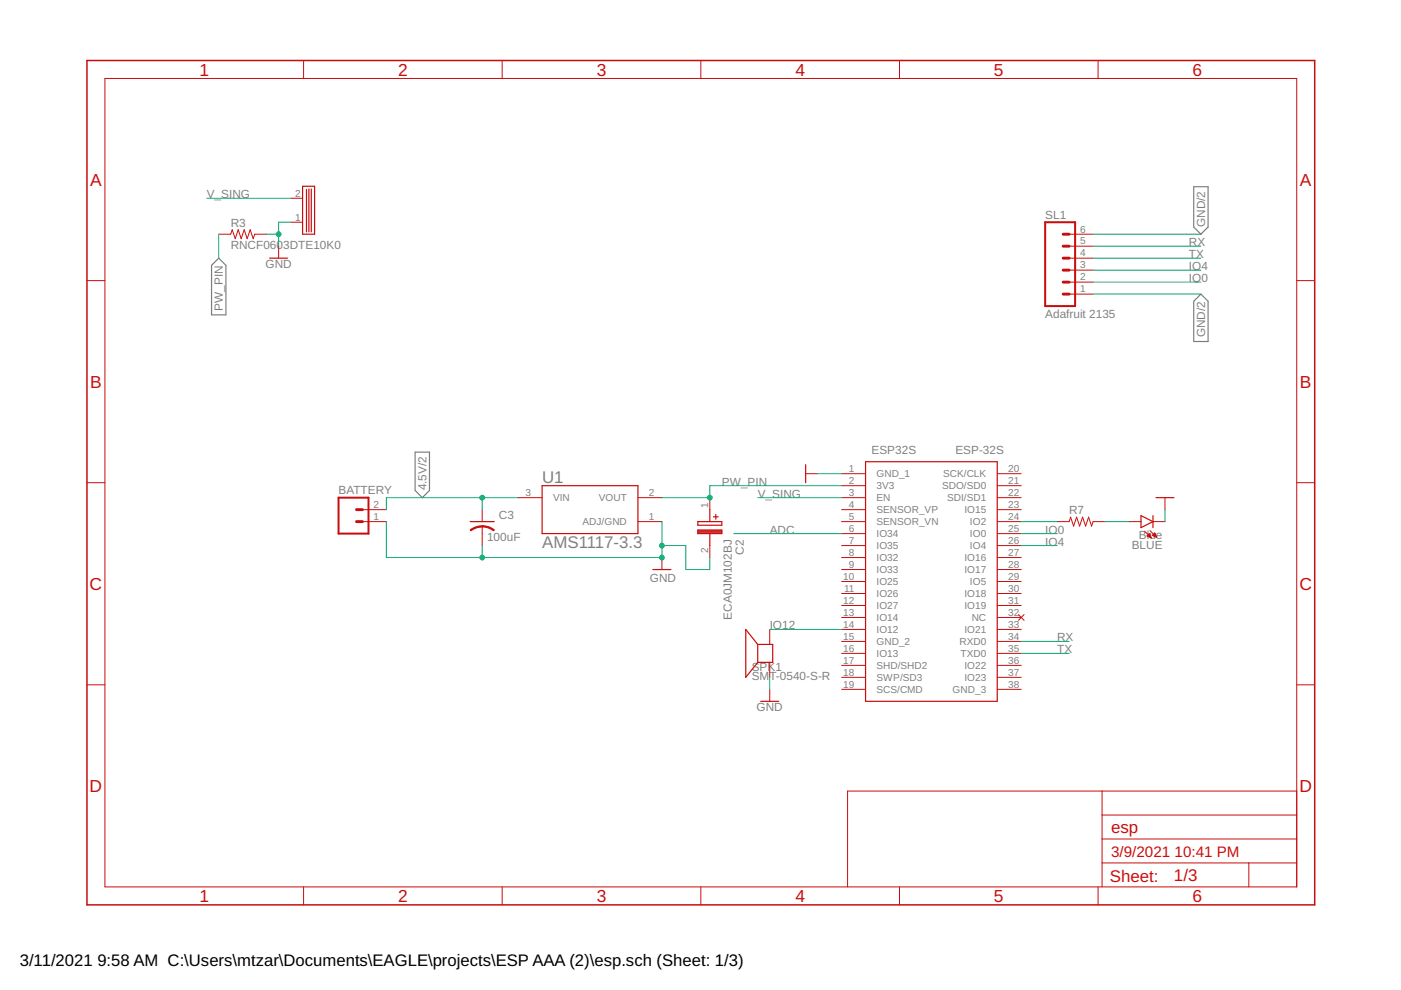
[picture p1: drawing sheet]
<svg xmlns="http://www.w3.org/2000/svg" width="297mm" height="210mm" viewBox="0 0 297 210" stroke-linecap="round" stroke-linejoin="round" font-family="sans-serif">
<path d="M253.1 39.6h3v8.5l-1.5 1.6-1.5-1.6zM46.4 54.7l1.5 1.6v10.5h-3v-10.5zM254.6 62.4l1.5 1.5v8.5h-3v-8.5zM88 95.9h3.1v8.1l-1.6 1.5-1.5-1.5z" fill="none" stroke="#808080" stroke-width=".25"/>
<g fill="none" stroke="#c90d0c" stroke-width=".25">
<path d="M64.2 39.5h2.5v10.2h-2.5zM57.2 54.7h3.8M65 40.2v9M65.5 40.1v9.1M66 40.1v9.1M170.8 98.5v3.8M183.5 97.9h27.9v50.8h-27.9zM99.7 110.6h5.1M114.9 103h20.4v10.1h-20.4zM148 112.4h5v.7h-5zM148 110.6h5v.8h-5zM148 113h5"/>
<path d="M148 112.8h5M148 112.5h5M150.5 108.1v2.5M150.5 113.1v2.6M151.3 109.6h1M151.8 109.1v1M241.9 109.3l2.6 1.3-2.6 1.3zM244.5 109.3v2.6M245.1 105.5h3.8M138.4 120.8h3.8M160.7 136.6h3.1v3.8h-3.1M160.7 136.6v3.8"/>
<path d="M160.7 136.6l-2.6-3.1v10.1l2.6-3.2M161.3 148.7h3.8"/>
</g>
<g fill="none" stroke="#c90d0c" stroke-width=".21">
<path d="M22.2 16.6h252.7v171.4h-252.7zM64.4 12.8v3.8M106.5 12.8v3.8M148.6 12.8v3.8M190.7 12.8v3.8M232.8 12.8v3.8M18.4 59.5h3.8M46.4 49.7h2.5l.3-1 .7 1.9 .6-1.9 .6 1.9 .7-1.9 .6 1.9 .6-1.9 .7 1.9 .3-.9h2.5M59.1 52.2v2.5M61.6 47.1h2.6M61.6 42h2.6M226.7 59.8h5.1"/>
<path d="M226.7 57.3h5.1M226.7 54.7h5.1M226.7 52.2h5.1M226.7 49.7h5.1M274.9 59.5h3.8M226.7 62.4h5.1M18.4 102.3h3.8M76.9 108.1h5M76.9 110.6h5M102.2 108.1v2.5M102.2 111.6v4.1M109.9 105.5h5"/>
<path d="M135.3 105.5h5M135.3 110.6h5M140.3 118.2v2.6M150.5 105.5v2.6M150.5 115.7v2.5M170.8 100.4h2.6M178.4 100.4h5.1M178.4 103h5.1M178.4 105.5h5.1M178.4 108.1h5.1M178.4 110.6h5.1M178.4 113.1h5.1"/>
<path d="M178.4 115.7h5.1M178.4 118.2h5.1M211.4 100.4h5.1M211.4 103h5.1M211.4 105.5h5.1M211.4 108.1h5.1M211.4 110.6h5.1M211.4 113.1h5.1M211.4 115.7h5.1M211.4 118.2h5.1M224.1 110.6h2.6l.3-1 .6 1.9 .7-1.9 .6 1.9 .6-1.9 .7 1.9 .6-1.9 .6 1.9 .4-.9h2.5M239.4 110.6h2.5"/>
<path d="M242.7 112.6l1.4 1.4M243.2 113.6l.5-.5 .4 .9zM243.2 113.6h.7M243.3 113.7h.6M243.4 113.5h.4M243.5 113.3h.3M243.6 113.8h.4M243.6 113.2h.1M243.8 112.5l1.4 1.4M243.9 113.9h.1M244.3 113.5l.5-.5 .4 .9zM244.4 113.5h.6"/>
<path d="M244.5 110.6h2.5M244.5 113.6h.6M244.5 113.3h.5M244.6 113.2h.3M244.8 113.1h.1M244.8 113.7h.3M245 113.8h.2M247 105.5v2.6M274.9 102.3h3.8M163.2 133.5v3.1M178.4 120.8h5.1M178.4 123.3h5.1"/>
<path d="M178.4 125.8h5.1M178.4 128.4h5.1M178.4 130.9h5.1M178.4 133.5h5.1M178.4 136h5.1M178.4 138.5h5.1M211.4 120.8h5.1M211.4 123.3h5.1M211.4 125.8h5.1M211.4 128.4h5.1M211.4 130.9h5.1M211.4 133.5h5.1"/>
<path d="M211.4 136h5.1M211.4 138.5h5.1M215.9 130.3l1.2 1.2M217.1 130.3l-1.2 1.2M18.4 145.2h3.8M163.2 140.4v3.2M163.2 146.2v2.5M178.4 141.1h5.1M178.4 143.6h5.1M178.4 146.2h5.1M211.4 141.1h5.1M211.4 143.6h5.1"/>
<path d="M211.4 146.2h5.1M274.9 145.2h3.8M233.7 167.7v20.3M233.7 177.9h41.2M233.7 172.8h41.2M274.9 167.7h-95.2v20.3M64.4 188v3.9M106.5 188v3.9M148.6 188v3.9M190.7 188v3.9M232.8 188v3.9M233.7 183h41.2"/>
<path d="M264.8 183v5"/>
</g>
<path d="M221.6 47.1h6.3v17.8h-6.3zM71.8 105.5h6.3v7.6h-6.3z" fill="none" stroke="#c90d0c" stroke-width=".42"/>
<path d="M225.4 57.3h1.3M225.4 59.8h1.3M225.4 52.2h1.3M225.4 54.7h1.3M225.4 49.7h1.3M225.4 62.4h1.3M75.6 108.1h1.3M75.6 110.6h1.3" fill="none" stroke="#c90d0c" stroke-width=".61"/>
<g fill="#c90d0c" stroke="#c90d0c" stroke-width=".21">
<path d="M102.2 111.5h.3a3.9 3.9 0 0 1 2.3 .9l-.2 .1-1.3-.6-1.1-.2z" fill-rule="evenodd"/>
<path d="M99.7 112.4l1.2-.7 1.3-.2v.2l-1 .2-1.4 .6z" fill-rule="evenodd"/>
</g>
<path d="M18.4 12.8h260.3v179.1h-260.3z" fill="none" stroke="#c90d0c" stroke-width=".32"/>
<g fill="none" stroke="#0dab76" stroke-width=".21">
<path d="M43.8 42h17.8M46.4 49.7v5M56.5 49.7h2.6M61.6 47.1h-2.5v5.1M231.8 49.7h22.8M231.8 52.2h22.8M231.8 54.7h22.8M231.8 59.8h22.8M231.8 57.3h22.8M231.8 62.4h22.8M81.9 110.6v7.6h58.4v-7.6M102.2 105.5v2.6"/>
<path d="M102.2 115.7v2.5M109.9 105.5h-28v2.6M140.3 115.7h5.1v5.1h5.1v-2.6M155.6 113.1h22.8M160.7 105.5h17.7M173.4 100.4h5M178.4 103h-27.9v2.5h-10.2M216.5 115.7h7.6M216.5 113.1h7.6M216.5 110.6h7.6M234.3 110.6h5.1M247 108.1v2.5"/>
<path d="M163.2 133.5h15.2M216.5 136h10.2M216.5 138.5h10.2M163.2 143.6v2.6"/>
</g>
<g fill="#0dab76" stroke="#0dab76" stroke-width=".21">
<circle cx="102.2" cy="105.5" r=".51"/>
<circle cx="140.3" cy="118.2" r=".51"/>
<circle cx="102.2" cy="118.2" r=".51"/>
<circle cx="140.3" cy="115.7" r=".51"/>
<circle cx="59.1" cy="49.7" r=".51"/>
<circle cx="150.5" cy="105.5" r=".51"/>
</g>
<g font-size="3.7" fill="#c90d0c">
<text x="42.3" y="16">1</text>
<text x="84.4" y="16">2</text>
<text x="126.5" y="16">3</text>
<text x="168.6" y="16">4</text>
<text x="210.7" y="16">5</text>
<text x="252.9" y="16">6</text>
<text x="19.1" y="39.4">A</text>
<text x="275.6" y="39.4">A</text>
<text x="19.1" y="82.2">B</text>
<text x="275.6" y="82.2">B</text>
<text x="19" y="125.1">C</text>
<text x="275.5" y="125.1">C</text>
<text x="19" y="167.9">D</text>
<text x="275.5" y="167.9">D</text>
<text x="42.3" y="191.2">1</text>
<text x="84.4" y="191.2">2</text>
<text x="126.5" y="191.2">3</text>
<text x="168.6" y="191.2">4</text>
<text x="210.7" y="191.2">5</text>
<text x="252.9" y="191.2">6</text>
</g>
<g font-size="3.6" fill="#808080">
<text x="114.9" y="102.5">U1</text>
<text x="114.9" y="116.2">AMS1117-3.3</text>
</g>
<g font-size="3.6" fill="#c90d0c">
<text x="235.6" y="176.6">esp</text>
<text x="235.3" y="186.9">Sheet:</text>
<text x="248.9" y="186.8">1/3</text>
</g>
<g font-size="3.5">
<text x="4.2" y="204.7">3/11/2021</text>
<text x="20.6" y="204.7">9:58 AM C:\Users\mtzar\Documents\EAGLE\projects\ESP AAA (2)\esp.sch (Sheet: 1/3)</text>
</g>
<g font-size="3.2" fill="#c90d0c">
<text x="235.6" y="181.7">3/9/2021</text>
<text x="249" y="181.7">10:41 PM</text>
</g>
<g font-size="2.5" fill="#808080">
<text x="43.8" y="42">V_SING</text>
<text x="221.6" y="46.3">SL1</text>
<text x="48.9" y="52.8">RNCF0603DTE10K0</text>
<text x="48.9" y="48.1">R3</text>
<text x="252.1" y="52.2">RX</text>
<text x="255.5" y="48.1" transform="rotate(-90 255.5 48.1)">GND/2</text>
<text x="56.3" y="56.8">GND</text>
<text x="252.1" y="54.7">TX</text>
<text x="252.1" y="59.8">IO0</text>
<text x="252.1" y="57.3">IO4</text>
<text x="47.3" y="65.9" transform="rotate(-90 47.3 65.9)">PW_PIN</text>
<text x="221.6" y="67.4">Adafruit 2135</text>
<text x="255.5" y="71.5" transform="rotate(-90 255.5 71.5)">GND/2</text>
<text x="184.8" y="96.2">ESP32S</text>
<text x="202.6" y="96.2">ESP-32S</text>
<text x="71.8" y="104.8">BATTERY</text>
<text x="90.4" y="104" transform="rotate(-90 90.4 104)">4.5V/2</text>
<text x="153" y="103">PW_PIN</text>
<text x="160.7" y="105.5">V_SING</text>
<text x="105.8" y="110">C3</text>
<text x="163.2" y="113.1">ADC</text>
<text x="221.6" y="113.1">IO0</text>
<text x="226.7" y="109">R7</text>
<text x="103.3" y="114.8">100uF</text>
<text x="157.7" y="117.6" transform="rotate(-90 157.7 117.6)">C2</text>
<text x="221.6" y="115.7">IO4</text>
<text x="239.9" y="116.4">BLUE</text>
<text x="241.5" y="114.3">Blue</text>
<text x="137.8" y="123.3">GND</text>
<text x="155.2" y="131.4" transform="rotate(-90 155.2 131.4)">ECA0JM102BJ</text>
<text x="163.2" y="133.4">IO12</text>
<text x="224.1" y="136">RX</text>
<text x="159.4" y="142.3">SPK1</text>
<text x="224.1" y="138.5">TX</text>
<text x="159.4" y="144.2">SMT-0540-S-R</text>
<text x="160.4" y="150.7">GND</text>
</g>
<g font-size="2.1" fill="#808080">
<text x="62.6" y="41.7">2</text>
<text x="62.6" y="46.8">1</text>
<text x="229" y="51.8">5</text>
<text x="229" y="49.3">6</text>
<text x="229" y="59.5">2</text>
<text x="229" y="56.9">3</text>
<text x="229" y="54.4">4</text>
<text x="229" y="62">1</text>
<text x="180" y="100.1">1</text>
<text x="185.8" y="101.2">GND_1</text>
<text x="200" y="101.2">SCK/CLK</text>
<text x="213.8" y="100.1">20</text>
<text x="79.2" y="107.7">2</text>
<text x="111.4" y="105.2">3</text>
<text x="117.3" y="106.3">VIN</text>
<text x="127" y="106.3">VOUT</text>
<text x="137.6" y="105.2">2</text>
<text x="150.1" y="107.7" transform="rotate(-90 150.1 107.7)">1</text>
<text x="180" y="102.6">2</text>
<text x="180" y="105.2">3</text>
<text x="180" y="107.7">4</text>
<text x="185.8" y="103.7">3V3</text>
<text x="185.8" y="106.3">EN</text>
<text x="199.7" y="103.7">SDO/SD0</text>
<text x="200.8" y="106.3">SDI/SD1</text>
<text x="213.8" y="102.6">21</text>
<text x="213.8" y="105.2">22</text>
<text x="213.8" y="107.7">23</text>
<text x="79.2" y="110.2">1</text>
<text x="123.5" y="111.4">ADJ/GND</text>
<text x="137.6" y="110.2">1</text>
<text x="180" y="110.2">5</text>
<text x="180" y="112.8">6</text>
<text x="185.8" y="108.8">SENSOR_VP</text>
<text x="185.8" y="111.4">SENSOR_VN</text>
<text x="185.8" y="113.9">IO34</text>
<text x="204.5" y="108.8">IO15</text>
<text x="205.7" y="111.4">IO2</text>
<text x="205.7" y="113.9">IO0</text>
<text x="213.8" y="110.2">24</text>
<text x="213.8" y="112.8">25</text>
<text x="150.1" y="117.2" transform="rotate(-90 150.1 117.2)">2</text>
<text x="180" y="115.3">7</text>
<text x="180" y="117.9">8</text>
<text x="185.8" y="116.4">IO35</text>
<text x="185.8" y="119">IO32</text>
<text x="204.5" y="119">IO16</text>
<text x="205.7" y="116.4">IO4</text>
<text x="213.8" y="115.3">26</text>
<text x="213.8" y="117.9">27</text>
<text x="178.8" y="122.9">10</text>
<text x="178.9" y="125.5">11</text>
<text x="180" y="120.4">9</text>
<text x="185.8" y="121.5">IO33</text>
<text x="185.8" y="124.1">IO25</text>
<text x="204.5" y="121.5">IO17</text>
<text x="205.7" y="124.1">IO5</text>
<text x="213.8" y="120.4">28</text>
<text x="213.8" y="122.9">29</text>
<text x="213.8" y="125.5">30</text>
<text x="178.8" y="128">12</text>
<text x="178.8" y="130.6">13</text>
<text x="185.8" y="126.6">IO26</text>
<text x="185.8" y="129.1">IO27</text>
<text x="185.8" y="131.7">IO14</text>
<text x="204.5" y="126.6">IO18</text>
<text x="204.5" y="129.1">IO19</text>
<text x="206" y="131.7">NC</text>
<text x="213.8" y="128">31</text>
<text x="213.8" y="130.6">32</text>
<text x="178.8" y="133.1">14</text>
<text x="178.8" y="135.6">15</text>
<text x="185.8" y="134.2">IO12</text>
<text x="185.8" y="136.8">GND_2</text>
<text x="203.4" y="136.8">RXD0</text>
<text x="204.5" y="134.2">IO21</text>
<text x="213.8" y="133.1">33</text>
<text x="213.8" y="135.6">34</text>
<text x="178.8" y="138.2">16</text>
<text x="178.8" y="140.7">17</text>
<text x="178.8" y="143.3">18</text>
<text x="185.8" y="139.3">IO13</text>
<text x="185.8" y="141.8">SHD/SHD2</text>
<text x="203.6" y="139.3">TXD0</text>
<text x="204.5" y="141.8">IO22</text>
<text x="213.8" y="138.2">35</text>
<text x="213.8" y="140.7">36</text>
<text x="213.8" y="143.3">37</text>
<text x="178.8" y="145.8">19</text>
<text x="185.8" y="144.4">SWP/SD3</text>
<text x="185.8" y="146.9">SCS/CMD</text>
<text x="202" y="146.9">GND_3</text>
<text x="204.5" y="144.4">IO23</text>
<text x="213.8" y="145.8">38</text>
</g>
</svg>
